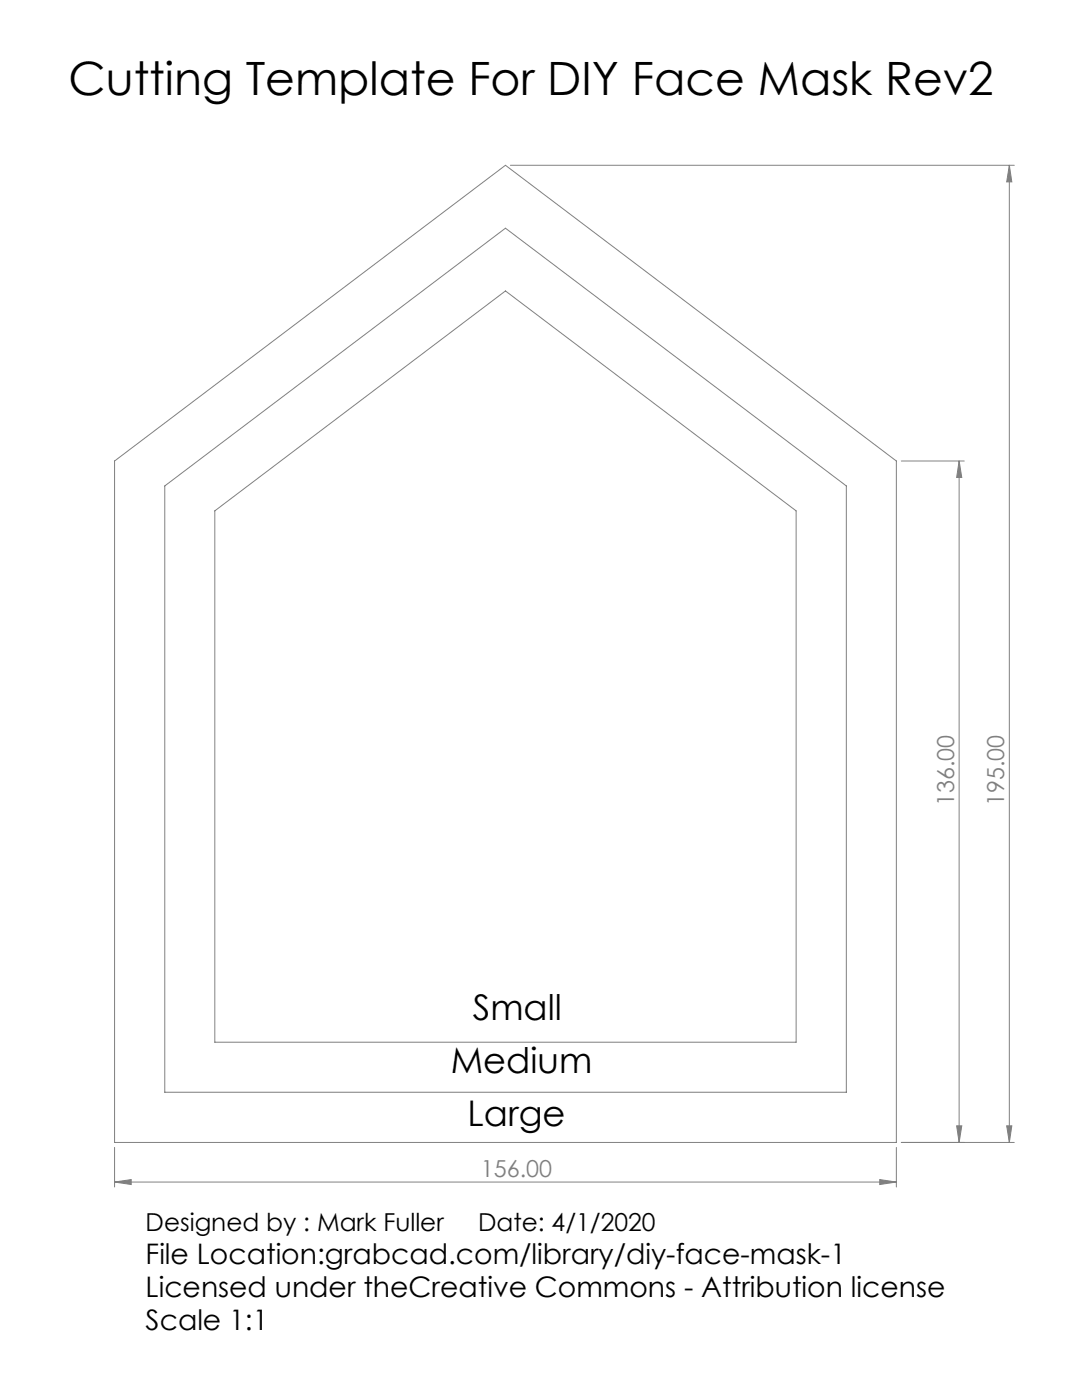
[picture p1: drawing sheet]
<svg xmlns="http://www.w3.org/2000/svg" width="216mm" height="279mm" viewBox="0 0 216 279" stroke-linecap="round" stroke-linejoin="round" font-family="sans-serif">
<g fill="none" stroke="#808080" stroke-width=".2">
<path d="M101.8 33h100.6M201.4 33v195M201.4 33l.5 3.3h-1zM22.9 92l78-59 78 59v136h-156zM32.9 97l68-51.5 68 51.5v121h-136zM179.8 92h12.6M191.4 92v136M191.4 92l.5 3.3h-1zM42.9 102l58-43.9 58 43.9v106h-116zM22.9 235.9l3.3-.5v1zM22.9 229v7.9M22.9 235.9h156"/>
<path d="M175.5 235.4l3.4 .5-3.4 .5zM178.9 229v7.9M179.8 228h22.6M190.9 224.7h1l-.5 3.3zM200.9 224.7h1l-.5 3.3z"/>
</g>
<g fill="#808080">
<path d="M22.9 235.9l3.3-.5v1zM175.5 235.4l3.4 .5-3.4 .5z"/>
<path d="M191.4 92l.5 3.3h-1zM190.9 224.7h1l-.5 3.3zM201.4 33l.5 3.3h-1zM200.9 224.7h1l-.5 3.3z"/>
</g>
<text font-size="9.2" x="13.6" y="18.9">Cutting Template For DIY Face Mask Rev2</text>
<g font-size="7.1">
<text x="94.3" y="203.6">Small</text>
<text x="89.9" y="214.1">Medium</text>
<text x="93.3" y="224.7">Large</text>
</g>
<g font-size="5.6">
<text x="29.1" y="252.2">File Location:grabcad.com/library/diy-face-mask-1</text>
<text x="29.1" y="258.9">Licensed under theCreative Commons - Attribution license</text>
<text x="29.1" y="265.5">Scale 1:1</text>
</g>
<g font-size="4.9">
<text x="29.1" y="245.8">Designed by : Mark Fuller</text>
<text x="95.4" y="245.8">Date: 4/1/2020</text>
</g>
<g font-size="4.7" fill="#808080">
<text x="190.4" y="160.9" transform="rotate(-90 190.4 160.9)">136.00</text>
<text x="200.4" y="160.9" transform="rotate(-90 200.4 160.9)">195.00</text>
<text x="96" y="234.9">156.00</text>
</g>
</svg>
